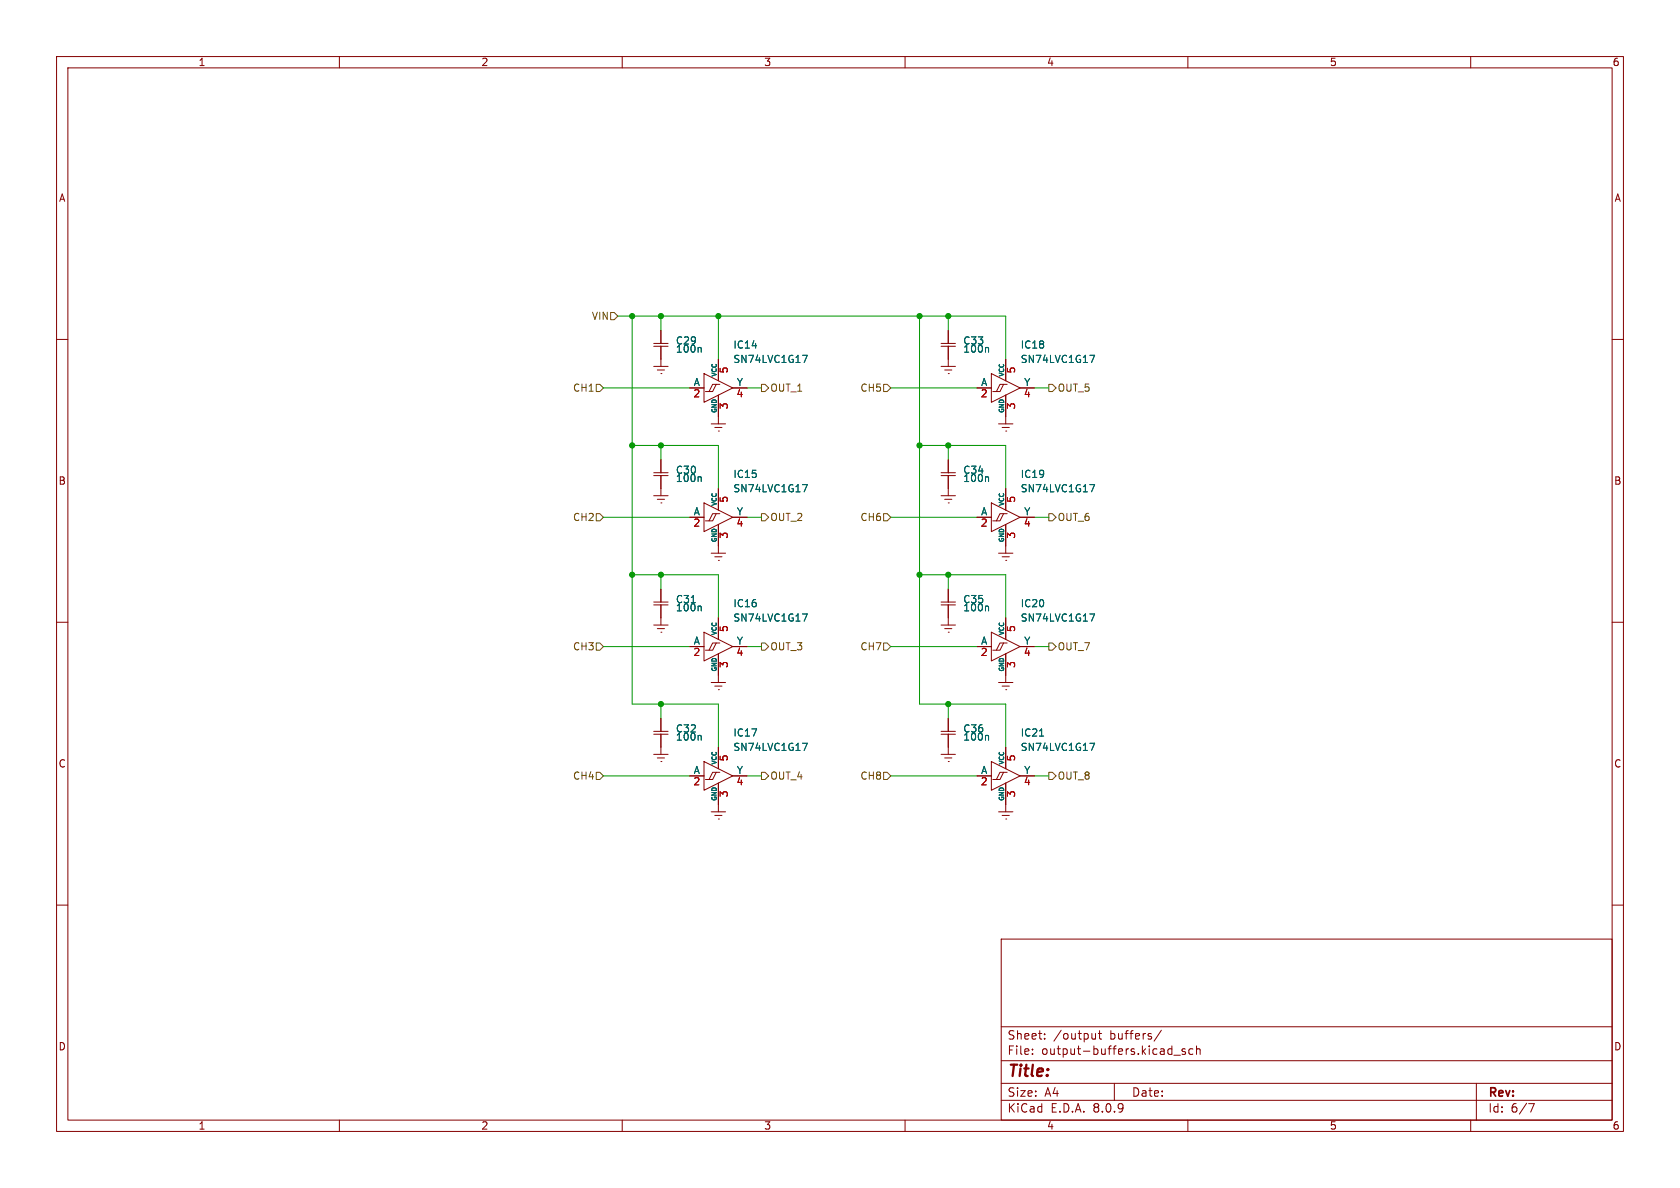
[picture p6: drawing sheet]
<svg xmlns="http://www.w3.org/2000/svg" width="297mm" height="210mm" viewBox="0 0 297 210" stroke-linecap="round" stroke-linejoin="round" font-family="sans-serif">
<g fill="none" stroke="#840000" stroke-width=".18">
<path d="M10 10h277v190h-277zM12 12h273v186h-273zM60 10v2M110 10v2M160 10v2M210 10v2M260 10v2M116.8 58.4v2.3M167.6 58.4v2.3M10 60h2M115.6 60.7h2.5M115.6 61.2h2.5"/>
<path d="M115.6 64.8h2.5M116.2 65.4h1.3M116.8 66h.1M116.8 61.2v3.6M121.9 68.6h2.6M124.5 66l5 2.6-5 2.5zM125.7 74.9h2.6M126.4 75.6h1.2M126.6 67.9h-.6l-.7 1.3h-.6M127 76.2h.1M127 63.5v3.8M127 69.9v5"/>
<path d="M127.3 67.9h-.7l-.6 1.3h-.7M129.5 68.6h2.6M166.4 60.7h2.5M166.4 61.2h2.5M166.4 64.8h2.5M167 65.4h1.3M167.6 66h.1M167.6 61.2v3.6M172.7 68.6h2.6M175.3 66l5 2.6-5 2.5zM176.5 74.9h2.6M177.2 75.6h1.2"/>
<path d="M177.4 67.9h-.6l-.7 1.3h-.6M177.8 76.2h.1M177.8 63.5v3.8M177.8 69.9v5M178.1 67.9h-.7l-.6 1.3h-.7M180.3 68.6h2.6M285 60h2M115.6 83.6h2.5M115.6 84.1h2.5M115.6 87.6h2.5M116.2 88.3h1.3M116.8 88.9h.1"/>
<path d="M116.8 81.3v2.3M116.8 84v3.6M121.9 91.4h2.6M124.5 88.9l5 2.5-5 2.6zM125.7 97.8h2.6M126.4 98.4h1.2M126.6 90.8h-.6l-.7 1.3h-.6M127 99.1h.1M127 86.4v3.8M127 92.7v5.1M127.3 90.8h-.7l-.6 1.3h-.7M129.5 91.4h2.6"/>
<path d="M166.4 83.6h2.5M166.4 84.1h2.5M166.4 87.6h2.5M167 88.3h1.3M167.6 88.9h.1M167.6 81.3v2.3M167.6 84v3.6M172.7 91.4h2.6M175.3 88.9l5 2.5-5 2.6zM176.5 97.8h2.6M177.2 98.4h1.2M177.4 90.8h-.6l-.7 1.3h-.6"/>
<path d="M177.8 99.1h.1M177.8 86.4v3.8M177.8 92.7v5.1M178.1 90.8h-.7l-.6 1.3h-.7M180.3 91.4h2.6M10 110h2M115.6 106.4h2.5M115.6 106.9h2.5M115.6 110.5h2.5M116.2 111.1h1.3M116.8 111.8h.1M116.8 104.1v2.4"/>
<path d="M116.8 106.9v3.6M121.9 114.3h2.6M124.5 111.8l5 2.5-5 2.5zM126.6 113.7h-.6l-.7 1.2h-.6M127 109.2v3.8M127 115.6v5.1M127.3 113.7h-.7l-.6 1.2h-.7M129.5 114.3h2.6M166.4 106.4h2.5M166.4 106.9h2.5M166.4 110.5h2.5M167 111.1h1.3"/>
<path d="M167.6 111.8h.1M167.6 104.1v2.4M167.6 106.9v3.6M172.7 114.3h2.6M175.3 111.8l5 2.5-5 2.5zM177.4 113.7h-.6l-.7 1.2h-.6M177.8 109.2v3.8M177.8 115.6v5.1M178.1 113.7h-.7l-.6 1.2h-.7M180.3 114.3h2.6M285 110h2M115.6 133.4h2.5"/>
<path d="M115.6 129.3h2.5M115.6 129.8h2.5M116.2 134h1.3M116.8 134.6h.1M116.8 127v2.3M116.8 129.8v3.6M121.9 137.2h2.6M124.5 134.6l5 2.6-5 2.5zM125.7 120.7h2.6M126.4 121.3h1.2M126.6 136.5h-.6l-.7 1.3h-.6M127 121.9h.1"/>
<path d="M127 132.1v3.8M127 138.4v5.1M127.3 136.5h-.7l-.6 1.3h-.7M129.5 137.2h2.6M166.4 133.4h2.5M166.4 129.3h2.5M166.4 129.8h2.5M167 134h1.3M167.6 134.6h.1M167.6 127v2.3M167.6 129.8v3.6M172.7 137.2h2.6"/>
<path d="M175.3 134.6l5 2.6-5 2.5zM176.5 120.7h2.6M177.2 121.3h1.2M177.4 136.5h-.6l-.7 1.3h-.6M177.8 121.9h.1M177.8 132.1v3.8M177.8 138.4v5.1M178.1 136.5h-.7l-.6 1.3h-.7M180.3 137.2h2.6M125.7 143.5h2.6M126.4 144.1h1.2M127 144.8h.1"/>
<path d="M176.5 143.5h2.6M177.2 144.1h1.2M177.8 144.8h.1M10 160h2M177 166h108v32h-108zM285 160h2M60 198v2M110 198v2M160 198v2M177 194.5h108M177 191.5h108M177 187.5h108"/>
<path d="M177 181.5h108M182.5 186.3v.1M182.5 185.5v.1M184.7 183.6v.1M184.7 182.8v.1M193.7 182.7v1M193.7 183.6l-.5 .1M194.2 182.7h.5M194.4 182.2v1.3l.3 .2M197 191.5v3M205.3 182.1l-1.3 2M207.5 186.5h1.2"/>
<path d="M209.5 185.5l-.3-.1-.2 .2v.2l.5 .2v.3h-.5M210 198v2M210.9 185.5l-.4-.1-.3 .3v.4l.1 .2h.6M211.5 185.5l.2-.1 .4 .1 .1 .9M211.5 184.9v1.5M260 198v2M261 191.5v6.5M270.2 195.1h1l-.6 1.5"/>
</g>
<g fill="none" stroke="#006464" stroke-width=".18">
<path d="M123.8 61.4l.2 .2v.7M141.9 62.8h.8l-.5 1.3M174.6 61.4l.2 .2v.7M192.7 62.8h.8l-.5 1.3M123.8 84.3l.2 .2v.6M141.9 85.7h.8l-.5 1.2M174.6 84.3l.2 .2v.6M192.7 85.7h.8l-.5 1.2M123.8 107.1l.2 .2v.7M141.9 108.5h.8l-.5 1.3M174.6 107.1l.2 .2v.7M192.7 108.5h.8l-.5 1.3"/>
<path d="M123.8 130l.2 .2v.6M141.9 131.4h.8l-.5 1.3M174.6 130l.2 .2v.6M183.8 130.1h.7M192.7 131.4h.8l-.5 1.3"/>
</g>
<g fill="none" stroke="#725600" stroke-width=".18">
<path d="M107.9 55.2h.7l.6 .7-.6 .6h-.7zM105.4 67.9h.6l.7 .7-.7 .6h-.6zM134.6 67.9h.7l.6 .7-.6 .6h-.7zM156.2 67.9h.6l.7 .7-.7 .6h-.6zM185.4 67.9h.7l.6 .7-.6 .6h-.7zM105.4 90.8h.6l.7 .6-.7 .7h-.6zM134.6 90.8h.7l.6 .6-.6 .7h-.7zM156.2 90.8h.6l.7 .6-.7 .7h-.6zM185.4 90.8h.7l.6 .6-.6 .7h-.7zM105.4 113.7h.6l.7 .6-.7 .6h-.6zM134.6 113.7h.7l.6 .6-.6 .6h-.7zM156.2 113.7h.6l.7 .6-.7 .6h-.6z"/>
<path d="M185.4 113.7h.7l.6 .6-.6 .6h-.7zM105.4 136.5h.6l.7 .7-.7 .6h-.6zM134.6 136.5h.7l.6 .7-.6 .6h-.7zM156.2 136.5h.6l.7 .7-.7 .6h-.6zM185.4 136.5h.7l.6 .7-.6 .6h-.7z"/>
</g>
<g fill="none" stroke="#009600" stroke-width=".18">
<path d="M109.2 55.9h68.6v7.6M111.8 55.9v68.6h15.2v7.6M116.8 55.9v2.5M127 55.9v7.6M162.6 55.9v68.6h15.2v7.6M167.6 55.9v2.5M106.7 68.6h15.2M111.8 78.7h15.2v7.7M116.8 78.7v2.6M132.1 68.6h2.5M157.5 68.6h15.2M162.6 78.7h15.2v7.7"/>
<path d="M167.6 78.7v2.6M182.9 68.6h2.5M106.7 91.4h15.2M132.1 91.4h2.5M157.5 91.4h15.2M182.9 91.4h2.5M106.7 114.3h15.2M111.8 101.6h15.2v7.6M116.8 101.6v2.5M132.1 114.3h2.5M157.5 114.3h15.2M162.6 101.6h15.2v7.6"/>
<path d="M167.6 101.6v2.5M182.9 114.3h2.5M106.7 137.2h15.2M116.8 124.5v2.5M132.1 137.2h2.5M157.5 137.2h15.2M167.6 124.5v2.5M182.9 137.2h2.5"/>
</g>
<g fill="#009600" stroke="#009600" stroke-width=".18">
<circle cx="116.8" cy="78.7" r=".46"/>
<circle cx="111.8" cy="78.7" r=".46"/>
<circle cx="116.8" cy="55.9" r=".46"/>
<circle cx="111.8" cy="55.9" r=".46"/>
<circle cx="127" cy="55.9" r=".46"/>
<circle cx="116.8" cy="101.6" r=".46"/>
<circle cx="111.8" cy="101.6" r=".46"/>
<circle cx="116.8" cy="124.5" r=".46"/>
<circle cx="167.6" cy="124.5" r=".46"/>
<circle cx="167.6" cy="55.9" r=".46"/>
<circle cx="162.6" cy="78.7" r=".46"/>
<circle cx="167.6" cy="78.7" r=".46"/>
<circle cx="162.6" cy="55.9" r=".46"/>
<circle cx="167.6" cy="101.6" r=".46"/>
<circle cx="162.6" cy="101.6" r=".46"/>
</g>
<text font-size="2.8" fill="#840000" x="178" y="190.9">Title:</text>
<g font-size="2.1" fill="#840000">
<text x="178" y="184">Sheet:</text>
<text x="186.2" y="184">/output</text>
<text x="196.2" y="184">buffers/</text>
<text x="178" y="186.7">File:</text>
<text x="184.1" y="186.7">output-buffers.kicad_sch</text>
<text x="178" y="196.9">KiCad</text>
<text x="178" y="194.1">Size:</text>
<text x="184.7" y="194.1">A4</text>
<text x="185.7" y="196.9">E.D.A.</text>
<text x="193.3" y="196.9">8.0.9</text>
<text x="200" y="194.1">Date:</text>
<text x="263" y="194.3">Rev:</text>
<text x="263" y="196.9">Id:</text>
<text x="267.1" y="196.9">6/7</text>
</g>
<g font-size="1.8" fill="#840000">
<text x="35" y="11.9">1</text>
<text x="85" y="11.9">2</text>
<text x="135" y="11.9">3</text>
<text x="185" y="11.9">4</text>
<text x="235" y="11.9">5</text>
<text x="285" y="11.9">6</text>
<text x="10.3" y="35.9">A</text>
<text x="285.3" y="35.9">A</text>
<text x="10.3" y="85.9">B</text>
<text x="285.3" y="85.9">B</text>
<text x="10.3" y="135.9">C</text>
<text x="285.3" y="135.9">C</text>
<text x="10.3" y="185.9">D</text>
<text x="285.3" y="185.9">D</text>
<text x="35" y="199.9">1</text>
<text x="85" y="199.9">2</text>
<text x="135" y="199.9">3</text>
<text x="185" y="199.9">4</text>
<text x="235" y="199.9">5</text>
<text x="285" y="199.9">6</text>
</g>
<g font-size="1.8" fill="#725600">
<text x="104.5" y="56.7">VIN</text>
<text x="101.2" y="69.4">CH1</text>
<text x="136.1" y="69.4">OUT_1</text>
<text x="152" y="69.4">CH5</text>
<text x="186.9" y="69.4">OUT_5</text>
<text x="101.2" y="92.3">CH2</text>
<text x="136.1" y="92.3">OUT_2</text>
<text x="152" y="92.3">CH6</text>
<text x="186.9" y="92.3">OUT_6</text>
<text x="101.2" y="115.2">CH3</text>
<text x="136.1" y="115.2">OUT_3</text>
<text x="152" y="115.2">CH7</text>
<text x="186.9" y="115.2">OUT_7</text>
<text x="101.2" y="138">CH4</text>
<text x="136.1" y="138">OUT_4</text>
<text x="152" y="138">CH8</text>
<text x="186.9" y="138">OUT_8</text>
</g>
<g font-size="1.8" fill="#006464">
<text x="119.4" y="62.5">100n</text>
<text x="119.4" y="61.1">C29</text>
<text x="129.5" y="61.8">IC14</text>
<text x="129.5" y="64.4">SN74LVC1G17</text>
<text x="170.2" y="62.5">100n</text>
<text x="170.2" y="61.1">C33</text>
<text x="180.3" y="61.8">IC18</text>
<text x="180.3" y="64.4">SN74LVC1G17</text>
<text x="122.5" y="68.3">A</text>
<text x="130.2" y="68.3">Y</text>
<text x="173.3" y="68.3">A</text>
<text x="181" y="68.3">Y</text>
<text x="119.4" y="84">C30</text>
<text x="170.2" y="84">C34</text>
<text x="119.4" y="85.4">100n</text>
<text x="129.5" y="84.7">IC15</text>
<text x="129.5" y="87.2">SN74LVC1G17</text>
<text x="170.2" y="85.4">100n</text>
<text x="180.3" y="84.7">IC19</text>
<text x="180.3" y="87.2">SN74LVC1G17</text>
<text x="122.5" y="91.2">A</text>
<text x="130.2" y="91.2">Y</text>
<text x="173.3" y="91.2">A</text>
<text x="181" y="91.2">Y</text>
<text x="119.4" y="106.8">C31</text>
<text x="129.5" y="107.5">IC16</text>
<text x="170.2" y="106.8">C35</text>
<text x="180.3" y="107.5">IC20</text>
<text x="119.4" y="108.3">100n</text>
<text x="129.5" y="110.1">SN74LVC1G17</text>
<text x="170.2" y="108.3">100n</text>
<text x="180.3" y="110.1">SN74LVC1G17</text>
<text x="122.5" y="114">A</text>
<text x="130.2" y="114">Y</text>
<text x="173.3" y="114">A</text>
<text x="181" y="114">Y</text>
<text x="119.4" y="131.1">100n</text>
<text x="119.4" y="129.7">C32</text>
<text x="129.5" y="130.4">IC17</text>
<text x="170.2" y="131.1">100n</text>
<text x="170.2" y="129.7">C36</text>
<text x="180.3" y="130.4">IC21</text>
<text x="122.5" y="136.9">A</text>
<text x="129.5" y="132.9">SN74LVC1G17</text>
<text x="130.2" y="136.9">Y</text>
<text x="173.3" y="136.9">A</text>
<text x="180.3" y="132.9">SN74LVC1G17</text>
<text x="181" y="136.9">Y</text>
</g>
<g font-size="1.8" fill="#a90000">
<text x="122.5" y="70.6">2</text>
<text x="129" y="66.1" transform="rotate(-90 129 66.1)">5</text>
<text x="130.1" y="70.6">4</text>
<text x="173.3" y="70.6">2</text>
<text x="179.8" y="66.1" transform="rotate(-90 179.8 66.1)">5</text>
<text x="180.9" y="70.6">4</text>
<text x="129" y="72.5" transform="rotate(-90 129 72.5)">3</text>
<text x="179.8" y="72.5" transform="rotate(-90 179.8 72.5)">3</text>
<text x="129" y="89" transform="rotate(-90 129 89)">5</text>
<text x="179.8" y="89" transform="rotate(-90 179.8 89)">5</text>
<text x="122.5" y="93.4">2</text>
<text x="129" y="95.3" transform="rotate(-90 129 95.3)">3</text>
<text x="130.1" y="93.4">4</text>
<text x="173.3" y="93.4">2</text>
<text x="179.8" y="95.3" transform="rotate(-90 179.8 95.3)">3</text>
<text x="180.9" y="93.4">4</text>
<text x="129" y="111.8" transform="rotate(-90 129 111.8)">5</text>
<text x="179.8" y="111.8" transform="rotate(-90 179.8 111.8)">5</text>
<text x="122.5" y="116.3">2</text>
<text x="129" y="118.2" transform="rotate(-90 129 118.2)">3</text>
<text x="130.1" y="116.3">4</text>
<text x="173.3" y="116.3">2</text>
<text x="179.8" y="118.2" transform="rotate(-90 179.8 118.2)">3</text>
<text x="180.9" y="116.3">4</text>
<text x="129" y="134.7" transform="rotate(-90 129 134.7)">5</text>
<text x="179.8" y="134.7" transform="rotate(-90 179.8 134.7)">5</text>
<text x="122.5" y="139.1">2</text>
<text x="129" y="141" transform="rotate(-90 129 141)">3</text>
<text x="130.1" y="139.1">4</text>
<text x="173.3" y="139.1">2</text>
<text x="179.8" y="141" transform="rotate(-90 179.8 141)">3</text>
<text x="180.9" y="139.1">4</text>
</g>
<g font-size="1.1" fill="#006464">
<text x="126.7" y="66.7" transform="rotate(-90 126.7 66.7)">VCC</text>
<text x="177.5" y="66.7" transform="rotate(-90 177.5 66.7)">VCC</text>
<text x="126.7" y="73.1" transform="rotate(-90 126.7 73.1)">GND</text>
<text x="177.5" y="73.1" transform="rotate(-90 177.5 73.1)">GND</text>
<text x="126.7" y="89.6" transform="rotate(-90 126.7 89.6)">VCC</text>
<text x="177.5" y="89.6" transform="rotate(-90 177.5 89.6)">VCC</text>
<text x="126.7" y="96" transform="rotate(-90 126.7 96)">GND</text>
<text x="177.5" y="96" transform="rotate(-90 177.5 96)">GND</text>
<text x="126.7" y="112.4" transform="rotate(-90 126.7 112.4)">VCC</text>
<text x="177.5" y="112.4" transform="rotate(-90 177.5 112.4)">VCC</text>
<text x="126.7" y="118.8" transform="rotate(-90 126.7 118.8)">GND</text>
<text x="177.5" y="118.8" transform="rotate(-90 177.5 118.8)">GND</text>
<text x="126.7" y="135.3" transform="rotate(-90 126.7 135.3)">VCC</text>
<text x="177.5" y="135.3" transform="rotate(-90 177.5 135.3)">VCC</text>
<text x="126.7" y="141.7" transform="rotate(-90 126.7 141.7)">GND</text>
<text x="177.5" y="141.7" transform="rotate(-90 177.5 141.7)">GND</text>
</g>
</svg>
